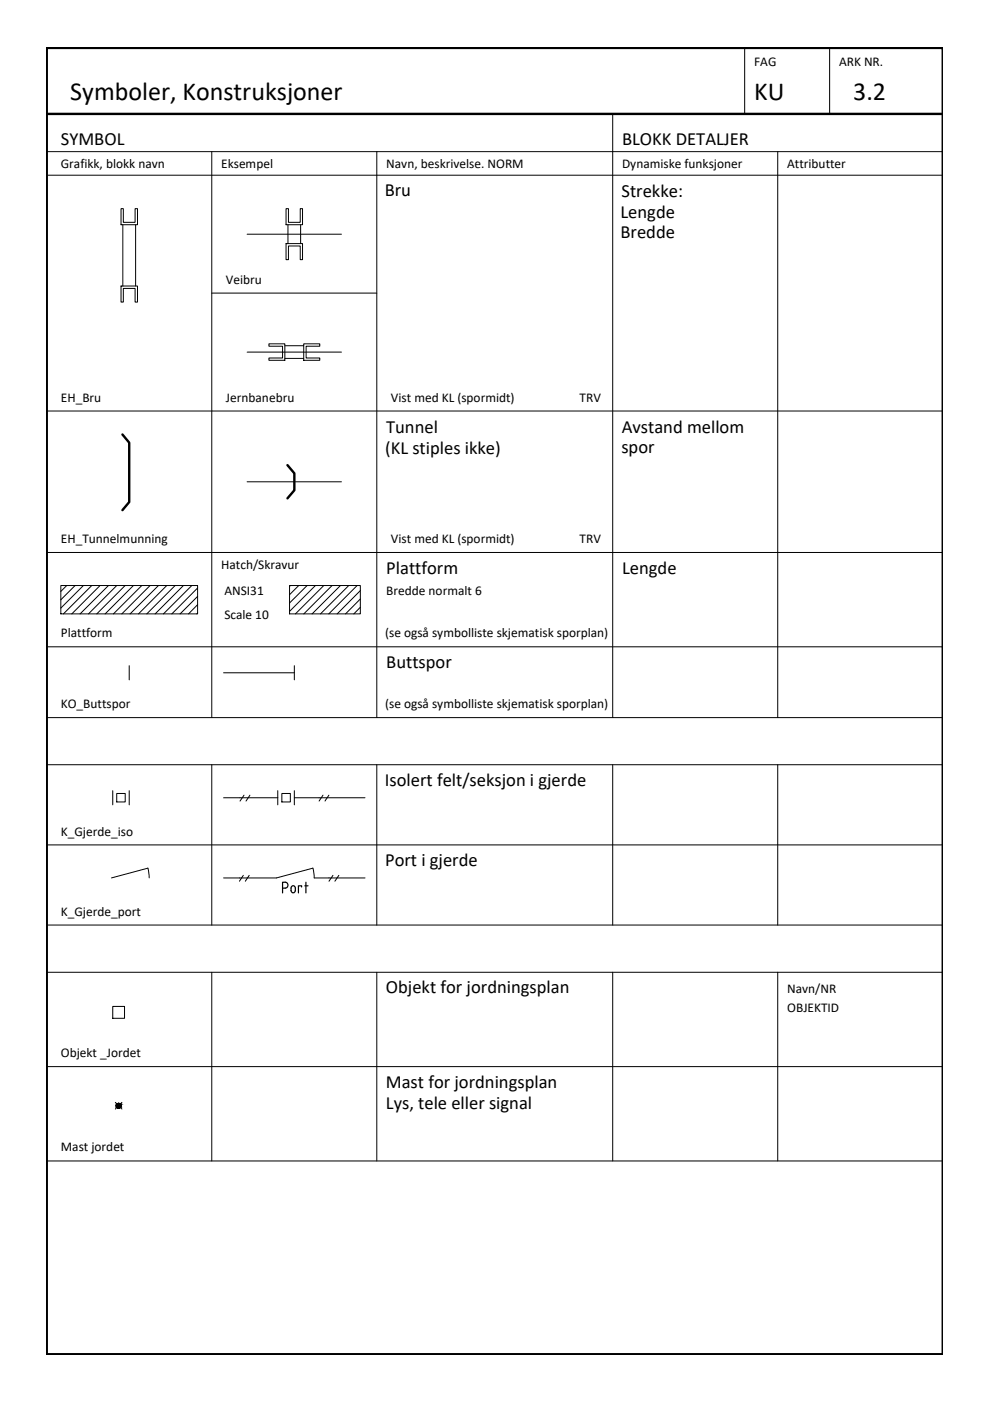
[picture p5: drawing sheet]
<svg xmlns="http://www.w3.org/2000/svg" width="210mm" height="297mm" viewBox="0 0 210 297" stroke-linecap="round" stroke-linejoin="round" font-family="sans-serif">
<!-- layer: RAMME SYMBOLER -->
<g fill="none" stroke="#000" stroke-width=".21">
<path d="M157.9 10.2v14M175.9 10.2v14M9.9 37.1h190M9.9 32.2h190M44.9 32.2v119.9M79.9 32.2v119.9M129.9 24.2v127.9M164.9 32.2v119.9M44.9 62.1h35M9.9 87.1h190M9.9 117.1h190M9.9 137.1h190"/>
<path d="M9.9 152.1h190M9.9 162.1h190M9.9 179.1h190M44.9 162.1v34M79.9 162.1v34M129.9 162.1v34M164.9 162.1v34M9.9 196.1h190M9.9 206.1h190M44.9 206.1v40M79.9 206.1v40M129.9 206.1v40"/>
<path d="M164.9 206.1v40M9.9 226.1h190M9.9 246.1h190"/>
</g>
<!-- layer: JBTEH_Komponenter -->
<g fill="none" stroke="#000" stroke-width=".21">
<path d="M25.7 44.2h.4v2.9h2.5v-2.9h.6v3.4h-3.5zM26 47.6v13M28.8 47.6v13M52.4 49.7h20M60.6 44.2h.6v2.9h2.5v-2.9h.4v3.4h-3.5zM60.6 51.6h3.5v3.5h-.4v-2.9h-2.5v2.9h-.6zM61.1 47.6v4M63.7 47.6v4M25.7 60.6h3.5v3.5h-.6v-2.9h-2.5v2.9h-.4zM52.4 74.7h20M57 72.9h3.4v3.5h-3.4v-.5h2.9v-2.5h-2.9zM60.4 76h4"/>
<path d="M60.4 73.3h4M64.4 72.9h3.4v.5h-2.9v2.5h2.9v.5h-3.4zM52.4 102.2h20M12.9 124.1h29v6.1h-29zM14.1 124.1l-1.2 1.3M15.9 124.1l-3 3.1M17.7 124.1l-4.8 4.8M19.5 124.1l-6.1 6.1M21.2 124.1l-6 6.1M23 124.1l-6 6.1M24.8 124.1l-6 6.1M26.5 124.1l-6 6.1"/>
<path d="M28.3 124.1l-6 6.1M30.1 124.1l-6 6.1M31.8 124.1l-6 6.1M33.6 124.1l-6 6.1M35.4 124.1l-6 6.1M37.1 124.1l-6 6.1M38.9 124.1l-6 6.1M40.7 124.1l-6 6.1M41.9 124.7l-5.5 5.5M41.9 126.4l-3.7 3.8M41.9 128.2l-1.9 2M41.9 130l-.2 .2"/>
<path d="M61.4 124.1h15v6.1h-15zM61.6 124.1l-.2 .2M63.3 124.1l-1.9 2M65.1 124.1l-3.7 3.7M66.9 124.1l-5.5 5.5M68.7 124.1l-6.1 6.1M70.4 124.1l-6 6.1M72.2 124.1l-6 6.1M73.9 124.1l-5.9 6.1M75.7 124.1l-6 6.1M76.4 125.2l-4.9 5M76.4 127l-3.1 3.2"/>
<path d="M76.4 128.8l-1.4 1.4M27.4 141.1v3M47.4 142.6h15M62.4 141.1v3"/>
</g>
<!-- layer: JBTKO_Gjerde -->
<g fill="none" stroke="#000" stroke-width=".21">
<path d="M23.9 167.6v3M24.8 168.2h1.8v1.8h-1.8zM27.4 167.6v3M47.4 169.1h11.5M51.7 168.6l-.8 1.2M53 168.6l-.8 1.2M58.9 167.6v3M59.8 168.2h1.8v1.8h-1.8zM62.4 169.1h15M62.4 167.6v3M68.5 168.6l-.8 1.2M69.7 168.6l-.8 1.2"/>
<path d="M31.4 184.1l-7.8 2M31.4 184.1l.2 2M51.6 185.6l-.8 1.2M52.8 185.6l-.8 1.2M66.3 184.1l-7.7 2h-11.2M66.3 184.1l.3 2M66.6 186.1h10.8M70.6 185.6l-.8 1.2M71.8 185.6l-.8 1.2"/>
</g>
<!-- layer: RAMME -->
<path d="M9.9 10.2h190v276.9h-190zM9.9 24.2h190" fill="none" stroke="#000" stroke-width=".51"/>
<!-- layer: JBTEH_Komponenter -->
<path d="M26 92.1l1.4 1.8v12.5l-1.4 1.8M60.9 98.6l1.5 1.8v3.5l-1.5 1.8" fill="none" stroke="#000" stroke-width=".51"/>
<!-- layer: JBT_Komponenter -->
<g fill="none" stroke="#000" stroke-width=".21">
<path d="M23.9 213.4h2.5v2.5h-2.5zM24.5 233.7l1.4 1.4M25.2 233.9v.5h.5M25.9 233.7l-1.4 1.4"/>
<circle cx="25.2" cy="234.4" r=".5"/>
</g>
<g fill="#000" stroke="#000" stroke-width=".21">
<path d="M25 234.9h.3zM25.1 233.9h.1z"/>
<path d="M25 234.9h.2zM25.1 234.9h.1z"/>
<path d="M25.1 233.9l.2 .1zM25 234h.3z"/>
<path d="M25 234h.3zM25 234h.3z"/>
<path d="M25 234h.4zM24.9 234h.5z"/>
<path d="M25 234.9h.3zM25 234.9h.3z"/>
<path d="M24.9 234h.5zM24.9 234h.5z"/>
<path d="M24.9 234.9h.5zM24.9 234.9h.4z"/>
<path d="M24.9 234h.5zM24.9 234h.5z"/>
<path d="M24.9 234.9h.5zM24.9 234.9h.5z"/>
<path d="M24.9 234l.6 .1zM24.9 234l.6 .1z"/>
<path d="M24.9 234.8h.5zM24.9 234.8l.5 .1z"/>
<path d="M24.8 234.1h.7zM24.8 234.1h.7z"/>
<path d="M24.8 234.8h.7zM24.8 234.8h.6z"/>
<path d="M24.8 234.1h.7zM24.8 234.1h.7z"/>
<path d="M24.8 234.8h.7zM24.8 234.8h.7z"/>
<path d="M24.8 234.1l.8 .1zM24.8 234.1l.8 .1z"/>
<path d="M24.8 234.7h.7zM24.8 234.7l.7 .1z"/>
<path d="M24.7 234.2h.9zM24.7 234.2h.9z"/>
<path d="M24.7 234.7h.9zM24.7 234.7h.8z"/>
<path d="M24.7 234.2l.9 .1zM24.7 234.2l.9 .1z"/>
<path d="M24.7 234.7h.9zM24.7 234.7h.9z"/>
<path d="M24.7 234.3h.9zM24.7 234.3h.9z"/>
<path d="M24.7 234.3h.9zM24.7 234.3h.9z"/>
<path d="M24.7 234.6h.9zM24.7 234.6h.9z"/>
<path d="M24.7 234.6h.9zM24.7 234.6l.9 .1z"/>
<path d="M24.7 234.3l.9 .1zM24.7 234.3l.9 .1z"/>
<path d="M24.6 234.4h1.1zM24.6 234.4h1.1z"/>
<path d="M24.6 234.5h1zM24.6 234.5h1z"/>
<path d="M24.7 234.5h.9zM24.7 234.5l.9 .1z"/>
<path d="M24.6 234.4h1.1zM24.6 234.4l1 .1z"/>
</g>
<g font-size="5.5">
<text x="14.9" y="21.1">Symboler, Konstruksjoner</text>
<text x="159.9" y="21.1">KU</text>
<text x="180.9" y="21.1">3.2</text>
</g>
<text font-size="5.3" x="58.6" y="190.5">Port</text>
<g font-size="3.9">
<text x="12.9" y="30.6">SYMBOL</text>
<text x="131.9" y="30.6">BLOKK DETALJER</text>
<text x="81.6" y="41.7">Bru</text>
<text x="131.8" y="41.8">Strekke:</text>
<text x="131.6" y="46.2">Lengde</text>
<text x="131.6" y="50.5">Bredde</text>
<text x="81.9" y="91.8">Tunnel</text>
<text x="131.7" y="96">spor</text>
<text x="131.8" y="91.8">Avstand mellom</text>
<text x="81.6" y="96.2">(KL stiples ikke)</text>
<text x="81.9" y="121.6">Plattform</text>
<text x="131.9" y="121.6">Lengde</text>
<text x="81.9" y="141.6">Buttspor</text>
<text x="81.6" y="166.7">Isolert felt/seksjon i gjerde</text>
<text x="81.6" y="183.6">Port i gjerde</text>
<text x="81.8" y="210.6">Objekt for jordningsplan</text>
<text x="81.8" y="230.6">Mast for jordningsplan</text>
<text x="81.8" y="235.1">Lys, tele eller signal</text>
</g>
<g font-size="2.8">
<text x="159.9" y="13.9">FAG</text>
<text x="177.9" y="13.9">ARK NR.</text>
<text x="12.9" y="35.6">Grafikk, blokk navn</text>
<text x="46.9" y="35.6">Eksempel</text>
<text x="81.9" y="35.6">Navn, beskrivelse. NORM</text>
<text x="131.9" y="35.6">Dynamiske funksjoner</text>
<text x="166.9" y="35.6">Attributter</text>
<text x="47.9" y="60.2">Veibru</text>
<text x="12.9" y="85.2">EH_Bru</text>
<text x="47.9" y="85.2">Jernbanebru</text>
<text x="82.9" y="85.2">Vist med KL (spormidt)</text>
<text x="122.9" y="85.2">TRV</text>
<text x="12.9" y="115.1">EH_Tunnelmunning</text>
<text x="82.9" y="115.1">Vist med KL (spormidt)</text>
<text x="122.9" y="115.1">TRV</text>
<text x="46.9" y="120.6">Hatch/Skravur</text>
<text x="47.6" y="126.2">ANSI31</text>
<text x="47.6" y="131.2">Scale 10</text>
<text x="81.9" y="126.2">Bredde normalt 6</text>
<text x="12.9" y="135.1">Plattform</text>
<text x="81.6" y="135.1">(se også symbolliste skjematisk sporplan)</text>
<text x="12.9" y="150.1">KO_Buttspor</text>
<text x="81.6" y="150.1">(se også symbolliste skjematisk sporplan)</text>
<text x="12.9" y="177.1">K_Gjerde_iso</text>
<text x="12.9" y="194.1">K_Gjerde_port</text>
<text x="166.9" y="210.6">Navn/NR</text>
<text x="166.9" y="214.6">OBJEKTID</text>
<text x="12.9" y="224.1">Objekt _Jordet</text>
<text x="12.9" y="244.1">Mast jordet</text>
</g>
</svg>
